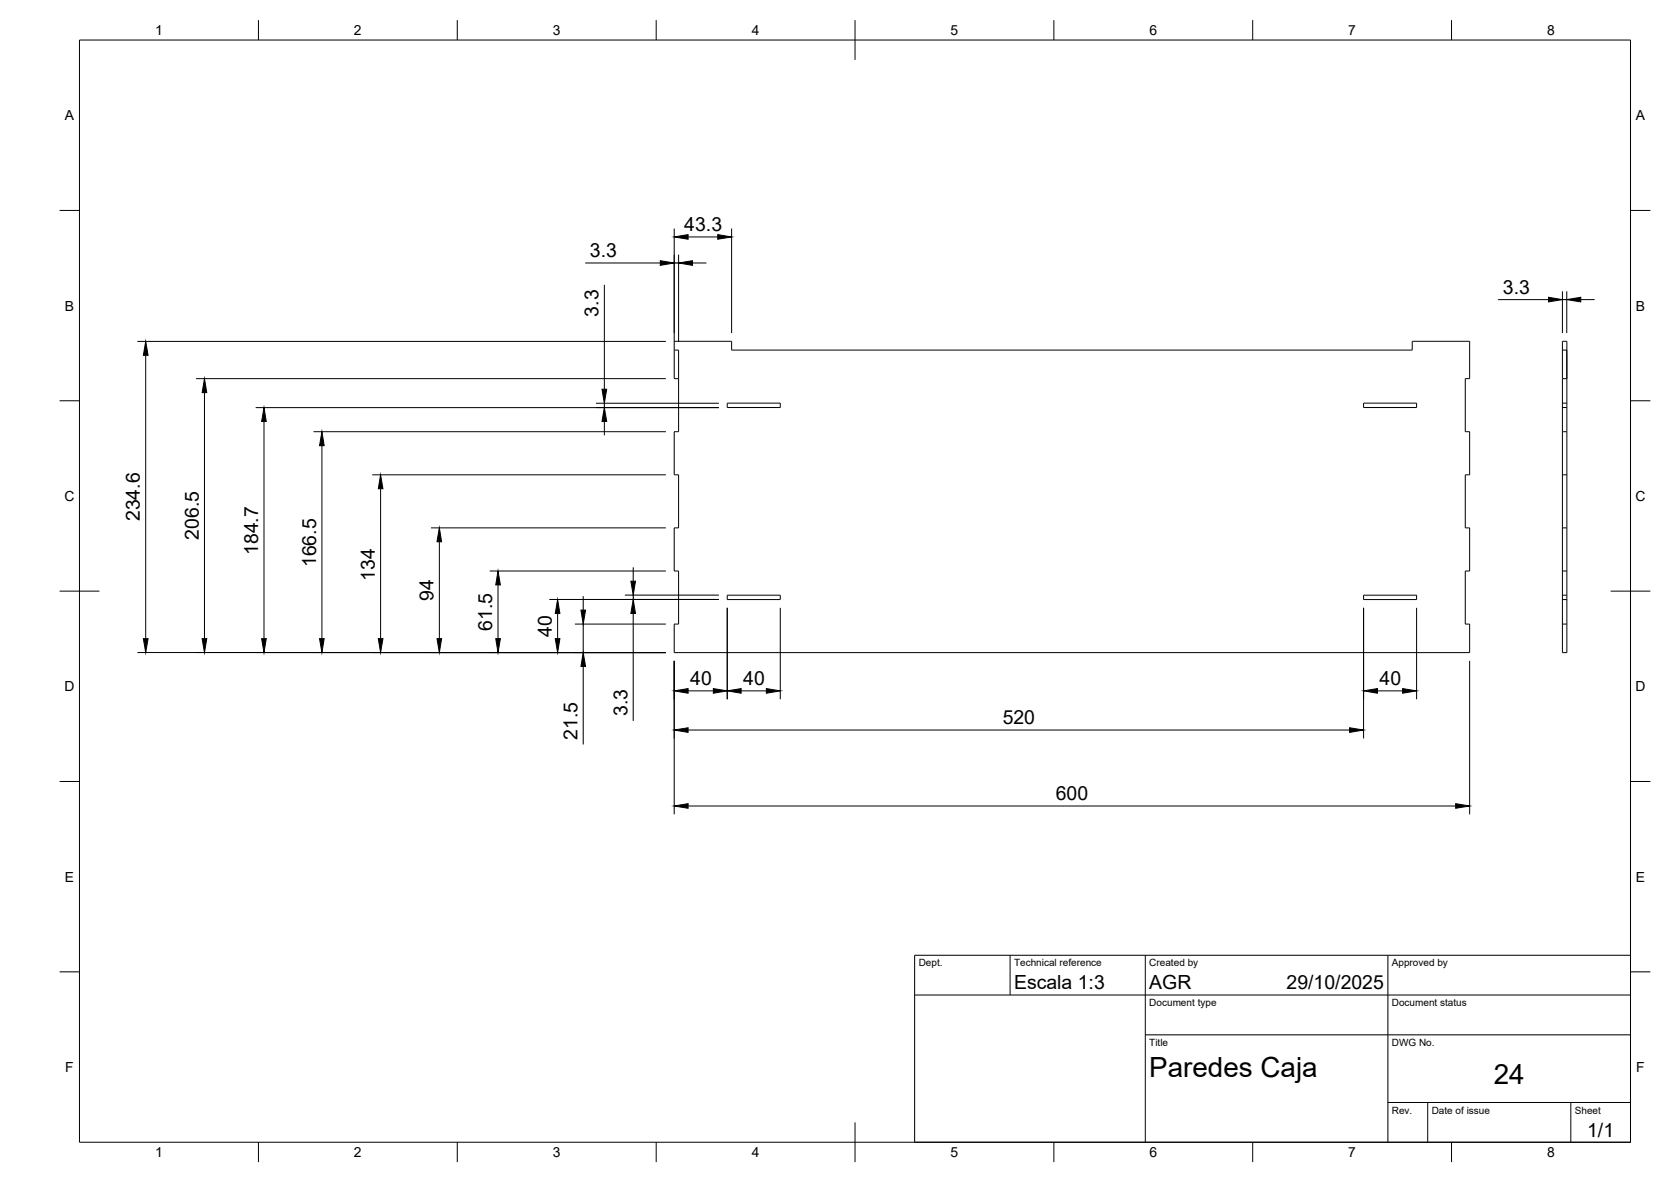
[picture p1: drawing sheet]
<svg xmlns="http://www.w3.org/2000/svg" width="420mm" height="297mm" viewBox="0 0 420 297" stroke-linecap="round" stroke-linejoin="round" font-family="sans-serif">
<!-- layer: Visible -->
<g fill="none" stroke="#000" stroke-width=".25">
<path d="M169.5 88h1.1v20.5h-1.1v10.8h1.1v13.4h-1.1v10.8h1.1v13.3h-1.1v7.2h200v-7.2h-1.1v-13.3h1.1v-10.8h-1.1v-13.4h1.1v-10.8h-1.1v-13.3h1.1v-9.4h-14.4v2.2h-171.1v-2.2h-14.5v9.4h1.1M392.9 85.8h1.1v78.2h-1.1zM394 88v7.2h-1.1M394 88h.1M182.9 101.3h13.3v1.1h-13.3zM342.9 101.3h13.3v1.1h-13.3zM392.9 108.5h1.1M392.9 119.3h1.1M392.9 132.7h1.1M182.9 149.6h13.3v1.1h-13.3zM342.9 149.6h13.3v1.1h-13.3zM392.9 143.5h1.1"/>
<path d="M392.9 156.8h1.1"/>
</g>
<!-- layer: Hidden -->
<path d="M392.9 88h1.1M392.9 101.3h1.1M392.9 102.4h1.1M392.9 150.7h1.1M392.9 149.6h1.1" fill="none" stroke="#000" stroke-width=".25"/>
<!-- layer: BORDER -->
<g fill="none" stroke="#000" stroke-width=".25">
<path d="M20 10.1h390v276.9h-390zM65 5.1v5M115 5.1v5M165 5.1v5M215 5.1v10M265 5.1v5M315 5.1v5M365 5.1v5M15 52.9h5M410 52.9h5M15 100.7h5M410 100.7h5"/>
<path d="M15 148.6h10M405 148.6h10M15 196.4h5M410 196.4h5M15 244.2h5M410 244.2h5M65 287v5M115 287v5M165 287v5M215 282.1v9.9M265 287v5M315 287v5"/>
<path d="M365 287v5"/>
</g>
<!-- layer: TITLEBLOCK -->
<path d="M230 240.1h180v46.9h-180zM230 250h180M254 240.1v9.9M288 240.1v46.9M349 240.1v46.9M288 260.1h122M349 277.1h61M359 277.1v9.9M395 277.1v9.9" fill="none" stroke="#000" stroke-width=".25"/>
<!-- layer: FD_Dimensions -->
<g fill="none" stroke="#000" stroke-width=".25">
<path d="M169.5 57.4v28.5M173 59.5h7.5M184 57.4v26.3M147.2 66.1h18.8M152 71.6v26.2M169.5 66.1h1.1M170.6 64v21.9M174.1 66.1h3.5M376.7 75.3h12.7M392.9 73.2v10.5M392.9 75.3h1.1M394 73.2v10.5"/>
<path d="M397.5 75.3h3.5M34.5 85.8h132.9M36.6 89.3v71.2M49.3 95.2h118.1M51.4 98.7v61.8M64.3 102.4h116.5M66.4 105.9v54.6M78.8 108.5h88.6M80.9 112v48.5M93.6 119.3h73.8M149.9 101.3h30.9M152 101.3v1.1"/>
<path d="M152 105.9v3.5M95.7 122.8v37.7M108.4 132.7h59M110.5 136.2v24.3M123.1 143.5h44.3M125.2 147v13.5M138.1 150.7h42.7M140.2 154.2v6.3M144.5 156.8h22.9M146.6 149.8v3.5M146.6 156.8v7.2M157.1 149.5h23.7"/>
<path d="M159.2 142.6v3.5M159.2 149.5v1.2M159.2 154.2v27M182.9 152.7v23M196.2 152.7v23M342.9 152.7v32.9M356.2 152.7v23M34.5 164h132.9M146.6 167.5v19.6M169.5 166.1v38.5M173 173.6h6.4M186.4 173.6h6.3"/>
<path d="M346.4 173.6h6.3M369.5 166.1v38.5M173 183.5h166.3M173 202.6h193"/>
</g>
<g fill="#000" stroke="#000" stroke-width=".25">
<path d="M169.5 59.5l3.5-.5v1.1zM180.5 59l3.5 .5-3.5 .6zM166 65.5l3.5 .6-3.5 .6zM170.6 66.1l3.5-.6v1.2zM389.4 74.7l3.5 .6-3.5 .6zM394 75.3l3.5-.6v1.2zM36.6 85.8l.6 3.5h-1.2zM51.4 95.2l.6 3.5h-1.2zM151.4 97.8h1.1l-.5 3.5zM66.4 102.4l.6 3.5h-1.2zM80.9 108.5l.6 3.5h-1.2zM152 102.4l.5 3.5h-1.1z"/>
<path d="M95.7 119.3l.6 3.5h-1.2zM110.5 132.7l.5 3.5h-1.1zM125.2 143.5l.6 3.5h-1.1zM140.2 150.7l.6 3.5h-1.2zM146.1 153.3h1.1l-.6 3.5zM158.6 146.1h1.2l-.6 3.4zM159.2 150.7l.6 3.5h-1.2zM36 160.5h1.2l-.6 3.5zM50.8 160.5h1.2l-.6 3.5zM65.8 160.5h1.2l-.6 3.5zM80.3 160.5h1.2l-.6 3.5zM95.1 160.5h1.2l-.6 3.5z"/>
<path d="M109.9 160.5h1.1l-.5 3.5zM124.7 160.5h1.1l-.6 3.5zM139.6 160.5h1.2l-.6 3.5zM146.6 164l.6 3.5h-1.1zM169.5 173.6l3.5-.6v1.2zM179.4 173l3.5 .6-3.5 .6zM182.9 173.6l3.5-.6v1.2zM192.7 173l3.5 .6-3.5 .6zM342.9 173.6l3.5-.6v1.2zM352.7 173l3.5 .6-3.5 .6zM169.5 183.5l3.5-.6v1.2zM339.3 182.9l3.6 .6-3.6 .6z"/>
<path d="M169.5 202.6l3.5-.6v1.1zM366 202l3.5 .6-3.5 .5z"/>
</g>
<g font-size="7">
<text x="289" y="270.6">Paredes Caja</text>
<text x="375.6" y="272.3">24</text>
</g>
<g font-size="4.9">
<text x="172.1" y="58.1">43.3</text>
<text x="148.3" y="64.6">3.3</text>
<text x="377.9" y="73.8">3.3</text>
<text x="150.5" y="79.6" transform="rotate(-90 150.5 79.6)">3.3</text>
<text x="35.2" y="131" transform="rotate(-90 35.2 131)">234.6</text>
<text x="50" y="135.7" transform="rotate(-90 50 135.7)">206.5</text>
<text x="64.9" y="139.5" transform="rotate(-90 64.9 139.5)">184.7</text>
<text x="79.5" y="142.5" transform="rotate(-90 79.5 142.5)">166.5</text>
<text x="94.2" y="145.9" transform="rotate(-90 94.2 145.9)">134</text>
<text x="109" y="151" transform="rotate(-90 109 151)">94</text>
<text x="123.8" y="158.5" transform="rotate(-90 123.8 158.5)">61.5</text>
<text x="138.7" y="160" transform="rotate(-90 138.7 160)">40</text>
<text x="173.6" y="172.2">40</text>
<text x="186.9" y="172.2">40</text>
<text x="346.9" y="172.2">40</text>
<text x="157.8" y="180" transform="rotate(-90 157.8 180)">3.3</text>
<text x="145.2" y="185.9" transform="rotate(-90 145.2 185.9)">21.5</text>
<text x="252.1" y="182">520</text>
<text x="265.5" y="201.1">600</text>
<text x="255" y="248.5">Escala 1:3</text>
<text x="289" y="248.5">AGR</text>
<text x="323.5" y="248.5">29/10/2025</text>
<text x="399.1" y="285.7">1/1</text>
</g>
<g font-size="3.5">
<text x="39" y="8.8">1</text>
<text x="89" y="8.8">2</text>
<text x="139" y="8.8">3</text>
<text x="189" y="8.8">4</text>
<text x="239" y="8.8">5</text>
<text x="289" y="8.8">6</text>
<text x="339" y="8.8">7</text>
<text x="389" y="8.8">8</text>
<text x="16.3" y="30.2">A</text>
<text x="411.3" y="30.2">A</text>
<text x="16.3" y="78">B</text>
<text x="411.3" y="78">B</text>
<text x="16.2" y="125.9">C</text>
<text x="411.2" y="125.9">C</text>
<text x="16.2" y="173.7">D</text>
<text x="411.2" y="173.7">D</text>
<text x="16.3" y="221.6">E</text>
<text x="411.3" y="221.6">E</text>
<text x="16.4" y="269.4">F</text>
<text x="411.4" y="269.4">F</text>
<text x="39" y="290.8">1</text>
<text x="89" y="290.8">2</text>
<text x="139" y="290.8">3</text>
<text x="189" y="290.8">4</text>
<text x="239" y="290.8">5</text>
<text x="289" y="290.8">6</text>
<text x="339" y="290.8">7</text>
<text x="389" y="290.8">8</text>
</g>
<g font-size="2.5">
<text x="231" y="242.9">Dept.</text>
<text x="255" y="242.9">Technical reference</text>
<text x="289" y="242.9">Created by</text>
<text x="350" y="242.9">Approved by</text>
<text x="289" y="252.8">Document type</text>
<text x="350" y="252.8">Document status</text>
<text x="289" y="262.9">Title</text>
<text x="350" y="262.9">DWG No.</text>
<text x="350" y="279.9">Rev.</text>
<text x="360" y="279.9">Date of issue</text>
<text x="396" y="279.9">Sheet</text>
</g>
</svg>
